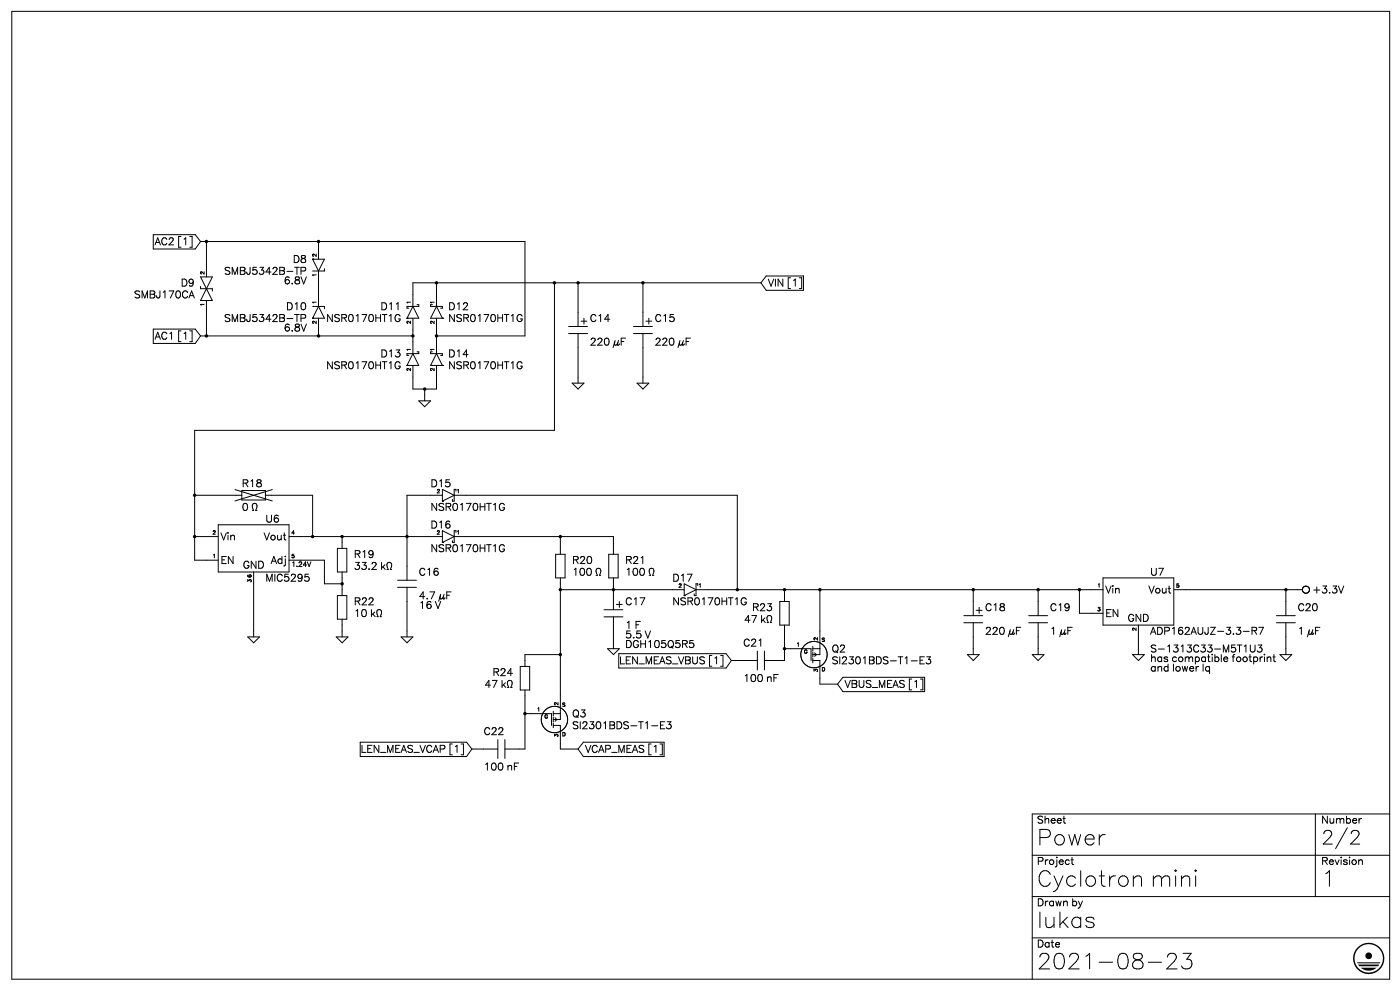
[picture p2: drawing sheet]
<svg xmlns="http://www.w3.org/2000/svg" width="297mm" height="210mm" viewBox="0 0 297 210" stroke-linecap="round" stroke-linejoin="round" font-family="sans-serif">
<g fill="none" stroke="#000" stroke-width=".21">
<path d="M2.5 2.4h292v205h-292zM32.5 49.7h8.9l1.1 1.5M42.5 58.7h2.5l-2.5 5h2.5zM42.5 51.2h68.7v20h-18.7M42.5 51.2l-1.1 1.5h-8.9M43.8 51.2v7.5M66.2 54.9h2.6l-1.3 2.5zM67.5 51.2v3.7M67.5 57.4v7.5M68.8 56.9v.5h-2.6M92.5 59.9v5M117.5 59.9v31.3h-76.3v27.5h5"/>
<path d="M122.5 59.9v9.3M136.2 59.9v9.3M161.3 59.9h-73.8v5M161.3 59.9l1.1 1.6h7.9M170.3 58.5h-7.9l-1.1 1.4M32.5 69.7h8.9l1.1 1.5M42.5 63.7h.1M42.5 60.7v.5h2.5v.5M42.5 71.2h45M42.5 71.2l-1.1 1.5h-8.9M43.8 63.7v7.5M66.2 67.4h.1"/>
<path d="M66.2 64.9h2.6v.5M67.5 64.9l1.3 2.5h-2.6M67.5 67.4v3.8M67.5 64.9l-1.3 2.5M86.2 67.4h.1M86.2 77.4h.1M87.5 64.9l1.3 2.5h-2.6M87.5 74.9l-1.3 2.5M87.5 77.4v5h5v-5M87.5 74.9l1.3 2.5h-2.6M87.5 64.9l-1.3 2.5M87.5 67.4v7.5"/>
<path d="M88.4 64.5h.4v.4h-2.6v.4h.4M88.4 74.5h.4v.4h-2.6v.4h.4M91.2 64.5v.4h2.5v.4h-.3M91.2 74.5v.4h2.5v.4h-.3M92.5 64.9l-1.3 2.5h2.5M92.5 64.9l1.2 2.5M92.5 67.4v7.5M92.5 74.9l-1.3 2.5h2.5M92.5 74.9l1.2 2.5M93.7 67.4h.1M93.7 77.4h.1M120.5 69.2h4"/>
<path d="M120.5 70.7h4M122.5 70.7v10.5M123.1 68h1.3M123.7 67.4v1.3M134.2 69.2h4.1M134.2 70.7h4.1M136.2 70.7v10.5M136.9 68h1.2M137.5 67.4v1.3M88.8 84.9h2.4l-1.2 1.3zM90 82.4v2.5M121.3 81.2h2.4l-1.2 1.2z"/>
<path d="M135 81.2h2.5l-1.3 1.2zM41.2 113.7h5M41.2 104.9h10.1M46.2 111.2h15v10h-15zM49.8 103.7l7.9 2.4M51.3 103.9h5v2h-5zM53.5 108.1h.2a1.15 1.15 0 0 1 0-1.4l.3-.1a.62 .62 0 0 1 .4 1l-.2 .5h.3M56.3 104.9h9.9v8.8M57.7 103.7l-7.9 2.4M61.2 118.7h7.6v5h3.7M61.2 113.7h32.5M71.5 116.2h2v5h-2z"/>
<path d="M72.5 113.7v2.5M82.1 119.3a.58 .58 0 0 1 .8 0 .58 .58 0 0 1 0 .8l-.2 .5h.3M93.7 103.7l2.6 1.2-2.6 1.3zM93.7 112.4l2.6 1.3-2.6 1.2zM93.7 104.9h-7.5v18M95.9 114.5v.4M96.3 113.7h33.7v3.7M96.3 104.9h59.9v20M96.6 112.4h-.3v2.5M96.6 103.7h-.3v2.5M117.8 117.4h2v5h-2zM118.7 113.7v3.7"/>
<path d="M129 117.4h2v5h-2zM52.5 134.9h2.5l-1.3 1.3zM53.7 121.2v13.7M71.3 134.9h2.4l-1.2 1.3zM71.5 126.2h2v5h-2zM72.5 121.2v5M72.5 131.2v3.7M80.1 129.2l.3-.1a.62 .62 0 0 1 .4 1l-.2 .5h.3M82.1 120.1l.2 .5h-.3M84.3 124.4h3.9M84.3 122.9h3.9M85 134.9h2.5l-1.3 1.3z"/>
<path d="M86.2 124.4v10.5M118.7 122.4v30h-1.5M118.7 138.7h-7.5v2.5M118.7 124.9h26.3M126.3 121.9h.3a1.15 1.15 0 0 1-.1-1.5h.4a.62 .62 0 0 1 .4 1l-.3 .5h.3M128 129.2h4M128 130.7h4M128.8 137.4h2.4l-1.2 1.3zM130 122.4v6.8M130 130.7v6.7M130.6 128h1.3M131.1 138.5h22.8l1.1 1.4"/>
<path d="M131.2 127.4v1.3M137.6 121.9h.3a1.15 1.15 0 0 1-.1-1.5h.3a.62 .62 0 0 1 .4 1l-.2 .5h.3M145 123.7l2.5 1.2-2.5 1.3zM147.1 125.8v.4M147.5 124.9h86.2M147.9 123.7h-.4v2.5M155 139.9h5.5M155 139.9l-1.1 1.6h-22.8M160.5 137.9v4M162 137.9v4M163.1 130.4a.62 .62 0 0 1 .4 1l-.2 .5h.2M165.2 127.4h2v5h-2z"/>
<path d="M166.3 132.4v7.5h-4.3M166.3 137.4h5.6v2.5M166.3 124.9v2.5M169.7 139a2.79 2.79 0 0 0 3.9 2.2M172 135.9a2.8 2.8 0 0 0-2 1.5M172.3 139.9h1.5v5h3.7M172.3 136.9v1M172.3 138.2v1M172.3 139.4v1M172.3 137.4h1.5M172.5 138.7h.1M172.6 138.3l.4 .4-.4 .3"/>
<path d="M173.8 124.9v13.8h-1.5M174.4 136.6a2.8 2.8 0 0 1 .9 2M175.3 138.7a2.8 2.8 0 0 1-1.2 2.2M196.4 139.1h.8l-.4 .6a.48 .48 0 0 1 .5 .5 .48 .48 0 0 1-.7 .4M204.2 130.4h4.1M204.2 131.9h4.1M205 138.7h2.5l-1.2 1.2zM206.3 124.9v5.5M206.3 131.9v6.8M206.9 129.3h1.2M207.5 128.7v1.2M218 130.4h4"/>
<path d="M218 131.9h4M218.8 138.7h2.4l-1.2 1.2zM220 124.9v5.5M220 131.9v6.8M228.7 124.9v5h5M233.7 122.4h15v10h-15zM240 138.7h2.5l-1.3 1.2zM241.2 132.4v6.3M248.7 124.9h27.3M266.5 137.8v.2M266.6 136.6h.8l-.4 .6 .4 .1v.6M266.8 132.9h.9l-.7 1.5"/>
<path d="M269.8 139.1h.4M270 138.6v1.3v.2h.3M270.5 130.4h4M270.5 131.9h4M271.3 138.7h2.4l-1.2 1.2zM272.5 124.9v5.5M272.5 131.9v6.8M276 124.9a.75 .75 0 0 0 .5 .7 .75 .75 0 0 0 .8-.2M277.3 124.4a.75 .75 0 0 0-.8-.2 .75 .75 0 0 0-.5 .7M76.3 157.2h22.6l1.1 1.5M100 158.7h5.5M100 158.7l-1.1 1.5h-22.6"/>
<path d="M105.5 156.7v4M107 156.7v4M108 144.1h.1a.62 .62 0 0 1 .4 1l-.3 .5h.3M110.3 141.2h2v5h-2zM111.2 151.2h5.7v2.5M111.2 146.2v12.5h-4.2M117 149.6a2.8 2.8 0 0 0-2.2 3.6 2.8 2.8 0 0 0 3.8 1.8M117.2 153.7h1.5v5h3.8M117.2 150.7v1M117.2 151.9v1M117.2 153.2v1M117.2 151.2h1.5"/>
<path d="M117.5 152.4h.1M117.6 152l.4 .4-.4 .4M118.5 149.8l.1 .1M119.4 150.4l.6 .8 .3 .9M120.3 152.8a2.79 2.79 0 0 1-1.2 1.9M122.5 158.7l1.1 1.5h17.1M140.7 157.2h-17.1l-1.1 1.5M141.4 152.9h.8l-.5 .5a.48 .48 0 0 1 .6 .6 .48 .48 0 0 1-.7 .4M177.5 144.9l1.1 1.6h17.3M195.9 143.5h-17.3l-1.1 1.4M278.7 172.4v17.5M286.2 178.8h1.9"/>
<path d="M287.5 175.9a.71 .71 0 0 1 .4 1.1l-.3 .4M294.5 172.4h-75.7v35M218.8 189.9h75.7M218.8 181.2h75.7M218.8 198.7h75.7M248 201.9h.7a.81 .81 0 0 1 .4 1.3l-1.9 2h2.2M250.7 201.9h1.7l-.9 1.3a1.06 1.06 0 0 1 1.1 1.2 1.06 1.06 0 0 1-1.4 .8l-.5-.1-.3-.5"/>
</g>
<g fill="#000">
<path d="M287.7 200.7a3.3 3.3 0 0 1 2.4-1v.3a3 3 0 0 0-2.8 4.3 3 3 0 0 0 5.1 .5 3 3 0 0 0-1.7-4.8h-.6v-.3a3.3 3.3 0 0 1 3.2 4.2 3.3 3.3 0 0 1-4.9 2 3.3 3.3 0 0 1-.7-5.2zM288.4 205h3.3a2.59 2.59 0 0 1-3.3 0zM287.8 204.3h4.5l-.3 .4h-3.9zM287.6 203.8h4.9l-.1 .2h-4.7z"/>
<circle cx="290.1" cy="202.4" r=".71"/>
</g>
<g fill="none" stroke="#000" stroke-width=".75">
<path d="M43.8 51.2h.1M67.5 51.2h.1M92.5 59.9h.1M117.5 59.9h.1M122.5 59.9h.1M136.2 59.9h.1M43.8 71.2h.1M67.5 71.2h.1M87.5 71.2h.1M92.5 71.2h.1M90 82.4h.1M41.2 104.9h.1"/>
<path d="M41.2 113.7h.1M66.2 113.7h.1M72.5 113.7h.1M86.2 113.7h.1M118.7 113.7h.1M72.5 123.7h.1M118.7 124.9h.1M118.7 138.7h.1M130 124.9h.1M156.2 124.9h.1M166.3 124.9h.1M166.3 137.4h.1"/>
<path d="M173.8 124.9h.1M206.3 124.9h.1M220 124.9h.1M228.7 124.9h.1M272.5 124.9h.1M111.2 151.2h.1"/>
</g>
<g font-size="5.3">
<text x="219.4" y="179.1">Power</text>
<text x="219.4" y="187.9">Cyclotron mini</text>
<text x="279.8" y="187.9">1</text>
<text x="219.4" y="196.7">lukas</text>
<text x="219.4" y="205.6">2021-08-23</text>
</g>
<text font-size="4.6" x="279.8" y="178.9">2/2</text>
<g font-size="2.4">
<text x="32.8" y="51.9">AC2 [1]</text>
<text x="47.6" y="58.3">SMBJ5342B-TP</text>
<text x="61.7" y="55.8">D8</text>
<text x="27.2" y="63.2">SMBJ170CA</text>
<text x="38.1" y="60.7">D9</text>
<text x="60" y="60.4">6.8V</text>
<text x="60.3" y="65.7">D10</text>
<text x="80.4" y="65.7">D11</text>
<text x="94.9" y="65.7">D12</text>
<text x="162.6" y="60.7">VIN [1]</text>
<text x="47.6" y="68.5">SMBJ5342B-TP</text>
<text x="60" y="70.2">6.8V</text>
<text x="68.1" y="68.5">NSR0170HT1G</text>
<text x="94.9" y="68.5">NSR0170HT1G</text>
<text x="124.9" y="68.5">C14</text>
<text x="138.6" y="68.5">C15</text>
<text x="32.8" y="72">AC1 [1]</text>
<text x="80.4" y="75.9">D13</text>
<text x="94.9" y="75.9">D14</text>
<text x="124.9" y="73.4">220 µF</text>
<text x="138.6" y="73.4">220 µF</text>
<text x="68.1" y="78.4">NSR0170HT1G</text>
<text x="94.9" y="78.4">NSR0170HT1G</text>
<text x="51.2" y="103.4">R18</text>
<text x="91" y="103.4">D15</text>
<text x="51.2" y="108.3">0</text>
<text x="56.1" y="110.8">U6</text>
<text x="91" y="112.2">D16</text>
<text x="91" y="108.3">NSR0170HT1G</text>
<text x="46.6" y="119.6">EN</text>
<text x="46.6" y="114.7">Vin</text>
<text x="55.7" y="114.7">Vout</text>
<text x="57.1" y="119.6">Adj</text>
<text x="74.8" y="118.2">R19</text>
<text x="91" y="117.2">NSR0170HT1G</text>
<text x="121" y="119.6">R20</text>
<text x="132.3" y="119.6">R21</text>
<text x="50.8" y="120.7">GND</text>
<text x="56.1" y="123.2">MIC5295</text>
<text x="74.8" y="120.7">33.2 k</text>
<text x="88.5" y="122.1">C16</text>
<text x="121" y="122.1">100</text>
<text x="132.3" y="122.1">100</text>
<text x="142.2" y="123.2">D17</text>
<text x="234.2" y="126">Vin</text>
<text x="243.1" y="126">Vout</text>
<text x="243.4" y="122.1">U7</text>
<text x="278" y="126">+3.3V</text>
<text x="74.8" y="130.9">10 k</text>
<text x="74.8" y="128.5">R22</text>
<text x="88.5" y="127">4.7 µF</text>
<text x="88.5" y="129.2">16 V</text>
<text x="132.3" y="128.5">C17</text>
<text x="142.2" y="128.5">NSR0170HT1G</text>
<text x="157.7" y="132">47 k</text>
<text x="159.1" y="129.5">R23</text>
<text x="208.5" y="129.5">C18</text>
<text x="222.2" y="129.5">C19</text>
<text x="234.2" y="130.9">EN</text>
<text x="238.5" y="132">GND</text>
<text x="274.8" y="129.5">C20</text>
<text x="132.3" y="133.4">1 F</text>
<text x="132.3" y="135.5">5.5 V</text>
<text x="132.3" y="137.3">DGH105Q5R5</text>
<text x="157.3" y="136.9">C21</text>
<text x="208.5" y="134.5">220 µF</text>
<text x="222.2" y="134.5">1 µF</text>
<text x="243.4" y="134.5">ADP162AUJZ-3.3-R7</text>
<text x="274.8" y="134.5">1 µF</text>
<text x="104.1" y="143.3">R24</text>
<text x="129.5" y="140.8">LEN_MEAS_VBUS [1]</text>
<text x="176" y="140.8">SI2301BDS-T1-E3</text>
<text x="176" y="138.3">Q2</text>
<text x="243.4" y="138.3">S-1313C33-M5T1U3</text>
<text x="243.4" y="140.5">has compatible footprint</text>
<text x="243.4" y="142.2">and lower Iq</text>
<text x="102.7" y="145.7">47 k</text>
<text x="157.3" y="144.7">100 nF</text>
<text x="178.9" y="145.7">VBUS_MEAS [1]</text>
<text x="102.3" y="156">C22</text>
<text x="121" y="154.6">SI2301BDS-T1-E3</text>
<text x="121" y="152.1">Q3</text>
<text x="74.4" y="159.5">LEN_MEAS_VCAP [1]</text>
<text x="123.8" y="159.5">VCAP_MEAS [1]</text>
<text x="102.3" y="163.4">100 nF</text>
<text x="219.4" y="174.7">Sheet</text>
<text x="279.8" y="174.7">Number</text>
<text x="219.4" y="183.5">Project</text>
<text x="279.8" y="183.5">Revision</text>
<text x="219.4" y="192">Drawn by</text>
<text x="219.4" y="200.8">Date</text>
</g>
<text font-size="1.6" x="61.7" y="120.1">1.24V</text>
<g font-size="1.2">
<text x="43.1" y="58.2" transform="rotate(-90 43.1 58.2)">2</text>
<text x="66.7" y="58.9" transform="rotate(-90 66.7 58.9)">1</text>
<text x="66.7" y="54.7" transform="rotate(-90 66.7 54.7)">2</text>
<text x="43.1" y="64.9" transform="rotate(-90 43.1 64.9)">1</text>
<text x="66.7" y="64.6" transform="rotate(-90 66.7 64.6)">1</text>
<text x="86.8" y="64.6" transform="rotate(-90 86.8 64.6)">1</text>
<text x="91.7" y="64.6" transform="rotate(-90 91.7 64.6)">1</text>
<text x="66.7" y="68.8" transform="rotate(-90 66.7 68.8)">2</text>
<text x="86.8" y="68.8" transform="rotate(-90 86.8 68.8)">2</text>
<text x="91.7" y="68.8" transform="rotate(-90 91.7 68.8)">2</text>
<text x="86.8" y="74.4" transform="rotate(-90 86.8 74.4)">1</text>
<text x="91.7" y="74.4" transform="rotate(-90 91.7 74.4)">1</text>
<text x="86.8" y="78.7" transform="rotate(-90 86.8 78.7)">2</text>
<text x="91.7" y="78.7" transform="rotate(-90 91.7 78.7)">2</text>
<text x="92.4" y="104.4">2</text>
<text x="96.7" y="104.4">1</text>
<text x="44.8" y="113.3">2</text>
<text x="61.7" y="113.3">4</text>
<text x="92.4" y="113.3">2</text>
<text x="96.7" y="113.3">1</text>
<text x="44.8" y="118.2">1</text>
<text x="61.7" y="118.2">5</text>
<text x="52.9" y="123.5" transform="rotate(-90 52.9 123.5)">3 6</text>
<text x="143.6" y="124.6">2</text>
<text x="147.8" y="124.6">1</text>
<text x="232.5" y="124.6">1</text>
<text x="249.1" y="124.6">5</text>
<text x="232.5" y="129.5">3</text>
<text x="168.6" y="137.3">1</text>
<text x="173.2" y="135.8" transform="rotate(-90 173.2 135.8)">2</text>
<text x="173.9" y="136.2">S</text>
<text x="240.6" y="133.7" transform="rotate(-90 240.6 133.7)">2</text>
<text x="170" y="138.7">G</text>
<text x="173.2" y="142.5" transform="rotate(-90 173.2 142.5)">3</text>
<text x="173.9" y="142.2">D</text>
<text x="118.2" y="149.6" transform="rotate(-90 118.2 149.6)">2</text>
<text x="118.9" y="150">S</text>
<text x="113.6" y="150.7">1</text>
<text x="115.4" y="152.4">G</text>
<text x="118.9" y="156">D</text>
<text x="118.2" y="156.3" transform="rotate(-90 118.2 156.3)">3</text>
</g>
</svg>
